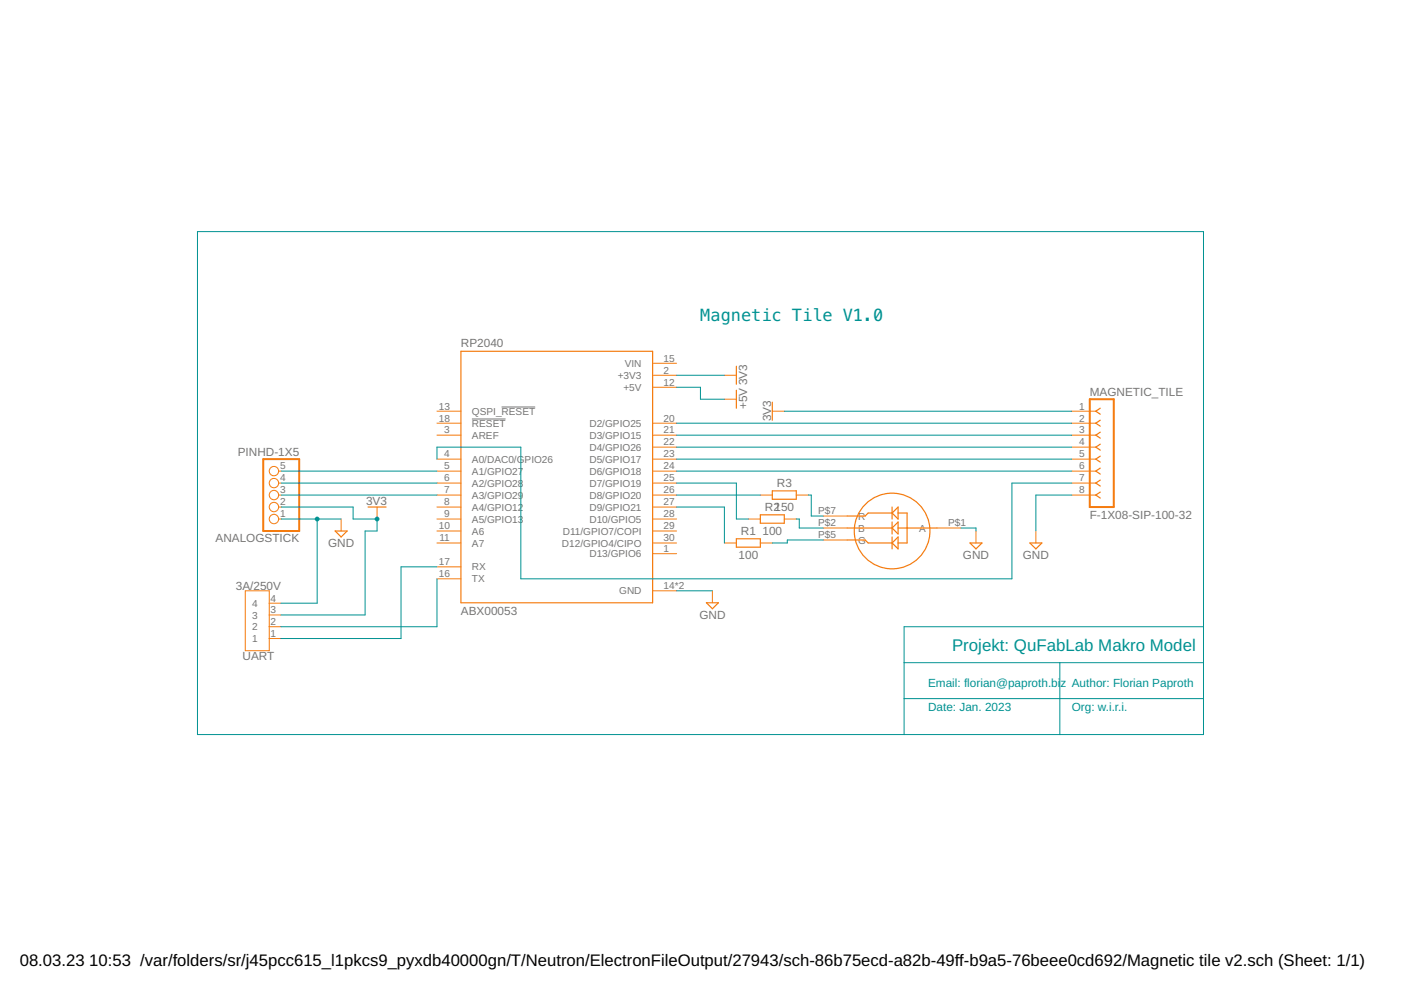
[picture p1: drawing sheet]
<svg xmlns="http://www.w3.org/2000/svg" width="297mm" height="210mm" viewBox="0 0 297 210" stroke-linecap="round" stroke-linejoin="round" font-family="sans-serif">
<path d="M100.1 88.8h7.1M106.3 86.3h7.2" fill="none" stroke="#757575" stroke-width=".21"/>
<g fill="none" stroke="#f57c10" stroke-width=".25">
<path d="M97.7 74.5h40.7v53.3h-40.7zM156.1 77.7v3.8M156.1 82.7v3.9M163.7 85.3v3.8M233.3 86.6l-1 .6 1 .6M233.3 89.1l-1 .6 1 .7M233.3 91.6l-1 .7 1 .6M233.3 94.2l-1 .6 1 .6M233.3 96.7l-1 .6 1 .7M233.3 99.3l-1 .6 1 .6M71.1 112.6h2.5l-1.3 1.3zM78 107.5h3.9"/>
<path d="M156.1 114.2h5.1v1.8h-5.1zM161.2 109.2h5.1v1.7h-5.1zM163.7 104.1h5.1v1.8h-5.1zM179.6 114.5h3.8l.7 .6h5M179.6 112h9.5M189.1 108.8l1.3-1.3v2.5zM189.1 112l1.3-1.3v2.5zM189.1 107.5v2.5M189.1 110.7v2.5M189.1 113.9v2.5M189.1 108.8h-5l-.7 .6h-3.8M190.4 108.8h1.9v6.3h-1.9"/>
<path d="M190.4 113.9v2.5l-1.3-1.3zM190.4 112h8.3M205.7 115.1h2.5l-1.3 1.3zM218.4 115.1h2.5l-1.3 1.3zM233.3 101.8l-1 .6 1 .7M233.3 104.3l-1 .7 1 .6M149.8 127.8h2.5l-1.3 1.3z"/>
<circle cx="189.1" cy="112.6" r="8"/>
</g>
<g fill="none" stroke="#f57c10" stroke-width=".21">
<path d="M138.4 79.6h5M138.4 77h5M153.6 79.6h2.5M59.1 99.9h.5M92.6 92.3h5.1M92.6 97.3h5.1M92.6 87.2h5.1M92.6 99.9h5.1M92.6 89.7h5.1M138.4 92.3h5M138.4 97.3h5M138.4 82.1h5"/>
<path d="M138.4 99.9h5M138.4 89.7h5M138.4 94.8h5M153.6 84.6h2.5M163.7 87.2h2.6M227.2 92.3h5.1M227.2 97.3h5.1M227.2 87.2h5.1M227.2 99.9h5.1M227.2 89.7h5.1M227.2 94.8h5.1M59.1 102.4h.5"/>
<path d="M59.1 105h.5M59.1 107.5h.5M59.1 110h.5M72.3 110v2.6M79.9 107.5v2.5M92.6 102.4h5.1M92.6 105h5.1M92.6 107.5h5.1M92.6 110h5.1M92.6 112.6h5.1M92.6 115.1h5.1M138.4 117.4h5"/>
<path d="M138.4 102.4h5M138.4 105h5M138.4 107.5h5M138.4 110h5M138.4 112.6h5M138.4 115.1h5M153.6 115.1h2.5M158.7 110h2.5M161.2 105h2.5M161.2 115.1h2.5M166.3 110h2.5M168.8 105h2.6"/>
<path d="M174.5 112h5.1M174.5 109.4h5.1M174.5 114.5h5.1M198.7 112h5.1M206.9 112.6v2.5M219.6 112.6v2.5M227.2 102.4h5.1M227.2 105h5.1M52 125.3h5.1v12.7h-5.1zM57 135.4h2.6M57 132.9h2.6M57 130.4h2.6"/>
<path d="M57 127.9h2.6M92.6 122.7h5.1M92.6 120.2h5.1M138.4 125.3h5M151 125.3v2.5"/>
<circle cx="58.1" cy="99.9" r=".99"/>
<circle cx="58.1" cy="105" r=".99"/>
<circle cx="58.1" cy="102.4" r=".99"/>
<circle cx="58.1" cy="107.5" r=".99"/>
<circle cx="58.1" cy="110" r=".99"/>
</g>
<path d="M55.8 97.3h7.6v15.3h-7.6zM231.1 84.6h5v22.9h-5z" fill="none" stroke="#f57c10" stroke-width=".42"/>
<path d="M143.4 79.6h10.2M166.3 87.2h60.9M59.6 107.5h15.3v2.5h5v2.6h-2.5v17.8h-17.8" fill="none" stroke="#009292" stroke-width=".21"/>
<circle cx="79.9" cy="110" r=".51" fill="#009292"/>
<path d="M79.4 110a.55 .55 0 0 1 1.1 0 .55 .55 0 0 1-1.1 0zM79.4 110a.55 .55 0 0 0 1.1 0 .55 .55 0 0 0-1.1 0z" fill="#009292"/>
<path d="M59.6 110h12.7M67.2 110v17.9h-7.6M227.2 105h-7.6v7.6M143.4 125.3h7.6" fill="none" stroke="#009292" stroke-width=".21"/>
<circle cx="67.2" cy="110" r=".51" fill="#009292"/>
<path d="M66.7 110a.55 .55 0 0 1 1.1 0 .55 .55 0 0 1-1.1 0zM66.7 110a.55 .55 0 0 0 1.1 0 .55 .55 0 0 0-1.1 0z" fill="#009292"/>
<g fill="none" stroke="#009292" stroke-width=".21">
<path d="M41.9 49.1h213.3v106.6h-213.3zM59.6 99.9h33M92.6 97.3v-2.5h17.8v27.9h104.1v-20.3h12.7M143.4 94.8h83.8M143.4 92.3h83.8M143.4 97.3h83.8M143.4 99.9h83.8M143.4 89.7h83.8M143.4 82.1h5.1v2.5h5.1M59.6 102.4h33M59.6 105h33M143.4 102.4h12.7v7.6h2.6"/>
<path d="M143.4 105h17.8M143.4 107.5h10.2v7.6M168.8 110h.7v2h5M171.4 105h.6v4.4h2.5M174.5 114.5h-7.6v.6h-3.2M203.8 112h3.1v.6M92.6 122.7v10.2h-33M92.6 120.2h-7.6v15.2h-25.4M255.2 132.9h-63.5v22.8M191.7 140.5h63.5M191.7 148.1h63.5M224.7 140.5v15.2"/>
</g>
<g font-size="3.6" fill="#009292">
<text x="148.5" y="68.1">Magnetic Tile V1.0</text>
<text x="201.8" y="138">Projekt: QuFabLab Makro Model</text>
</g>
<g font-size="3.5">
<text x="4.2" y="204.7">08.03.23</text>
<text x="18.9" y="204.7">10:53 /var/folders/sr/j45pcc615_l1pkcs9_pyxdb40000gn/T/Neutron/ElectronFileOutput/27943/sch-86b75ecd-a82b-49ff-b9a5-76beee0cd692/Magnetic tile v2.sch (Sheet: 1/1)</text>
</g>
<g font-size="2.5" fill="#757575">
<text x="97.7" y="73.6">RP2040</text>
<text x="231" y="83.9">MAGNETIC_TILE</text>
<text x="158.4" y="86.8" transform="rotate(-90 158.4 86.8)">+5V 3V3</text>
<text x="163.5" y="89.3" transform="rotate(-90 163.5 89.3)">3V3</text>
<text x="50.4" y="96.6">PINHD-1X5</text>
<text x="77.6" y="107">3V3</text>
<text x="164.7" y="103.3">R3</text>
<text x="157.1" y="113.5">R1</text>
<text x="161.7" y="113.5">100</text>
<text x="162.2" y="108.4">R2</text>
<text x="164.2" y="108.4">150</text>
<text x="231" y="110">F-1X08-SIP-100-32</text>
<text x="45.7" y="115">ANALOGSTICK</text>
<text x="69.6" y="116">GND</text>
<text x="156.6" y="118.5">100</text>
<text x="204.1" y="118.5">GND</text>
<text x="216.8" y="118.5">GND</text>
<text x="50" y="125">3A/250V</text>
<text x="97.7" y="130.3">ABX00053</text>
<text x="148.3" y="131.2">GND</text>
<text x="51.4" y="140">UART</text>
</g>
<g font-size="2.5" fill="#009292">
<text x="196.8" y="145.6">Email: florian@paproth.bi</text>
<text x="224.8" y="145.6">z Author: Florian Paproth</text>
<text x="196.8" y="150.7">Date: Jan. 2023</text>
<text x="227.2" y="150.7">Org: w.i.r.i.</text>
</g>
<g font-size="2.1" fill="#757575">
<text x="132.5" y="77.8">VIN</text>
<text x="140.7" y="76.7">15</text>
<text x="131" y="80.3">+3V3</text>
<text x="132.2" y="82.9">+5V</text>
<text x="140.7" y="79.2">2</text>
<text x="140.7" y="81.8">12</text>
<text x="93" y="86.8">13</text>
<text x="93" y="89.4">18</text>
<text x="100.1" y="87.9">QSPI_RESET</text>
<text x="140.7" y="89.4">20</text>
<text x="228.8" y="86.8">1</text>
<text x="228.8" y="89.4">2</text>
<text x="94.2" y="91.9">3</text>
<text x="100.1" y="93">AREF</text>
<text x="100.1" y="90.5">RESET</text>
<text x="125" y="90.5">D2/GPIO25</text>
<text x="125" y="93">D3/GPIO15</text>
<text x="125" y="95.6">D4/GPIO26</text>
<text x="140.7" y="91.9">21</text>
<text x="140.7" y="94.4">22</text>
<text x="228.8" y="91.9">3</text>
<text x="228.8" y="94.4">4</text>
<text x="59.4" y="99.5">5</text>
<text x="94.2" y="97">4</text>
<text x="94.2" y="99.5">5</text>
<text x="100.1" y="98.1">A0/DAC0/GPIO26</text>
<text x="100.1" y="100.6">A1/GPIO27</text>
<text x="125" y="98.1">D5/GPIO17</text>
<text x="125" y="100.6">D6/GPIO18</text>
<text x="140.7" y="97">23</text>
<text x="140.7" y="99.5">24</text>
<text x="228.8" y="97">5</text>
<text x="228.8" y="99.5">6</text>
<text x="59.4" y="107.1">2</text>
<text x="59.4" y="104.6">3</text>
<text x="59.4" y="102.1">4</text>
<text x="94.2" y="102.1">6</text>
<text x="94.2" y="104.6">7</text>
<text x="94.2" y="107.1">8</text>
<text x="100.1" y="103.2">A2/GPIO28</text>
<text x="100.1" y="105.7">A3/GPIO29</text>
<text x="125" y="105.7">D8/GPIO20</text>
<text x="125" y="103.2">D7/GPIO19</text>
<text x="140.7" y="104.6">26</text>
<text x="140.7" y="102.1">25</text>
<text x="140.7" y="107.1">27</text>
<text x="228.8" y="102.1">7</text>
<text x="228.8" y="104.6">8</text>
<text x="59.4" y="109.7">1</text>
<text x="93" y="112.2">10</text>
<text x="94.2" y="109.7">9</text>
<text x="100.1" y="108.3">A4/GPIO12</text>
<text x="100.1" y="110.8">A5/GPIO13</text>
<text x="100.1" y="113.3">A6</text>
<text x="119.3" y="113.3">D11/GPIO7/COPI</text>
<text x="125" y="108.3">D9/GPIO21</text>
<text x="125" y="110.8">D10/GPIO5</text>
<text x="140.7" y="109.7">28</text>
<text x="140.7" y="112.2">29</text>
<text x="173.5" y="109">P$7</text>
<text x="173.5" y="111.6">P$2</text>
<text x="182" y="110.2">R</text>
<text x="182" y="112.7">B</text>
<text x="194.9" y="112.7">A</text>
<text x="201" y="111.6">P$1</text>
<text x="93" y="119.8">17</text>
<text x="93.2" y="114.8">11</text>
<text x="100.1" y="115.9">A7</text>
<text x="119.2" y="115.9">D12/GPIO4/CIPO</text>
<text x="125" y="118.2">D13/GPIO6</text>
<text x="140.7" y="117">1</text>
<text x="140.7" y="114.8">30</text>
<text x="173.5" y="114.1">P$5</text>
<text x="182" y="115.2">G</text>
<text x="93" y="122.4">16</text>
<text x="100.1" y="123.5">TX</text>
<text x="100.1" y="121">RX</text>
<text x="140.7" y="124.9">14*2</text>
<text x="53.5" y="131.2">3</text>
<text x="53.5" y="128.7">4</text>
<text x="57.4" y="130">3</text>
<text x="57.4" y="127.5">4</text>
<text x="131.3" y="126">GND</text>
<text x="53.5" y="136.1">1</text>
<text x="53.5" y="133.6">2</text>
<text x="57.4" y="135">1</text>
<text x="57.4" y="132.5">2</text>
</g>
</svg>
